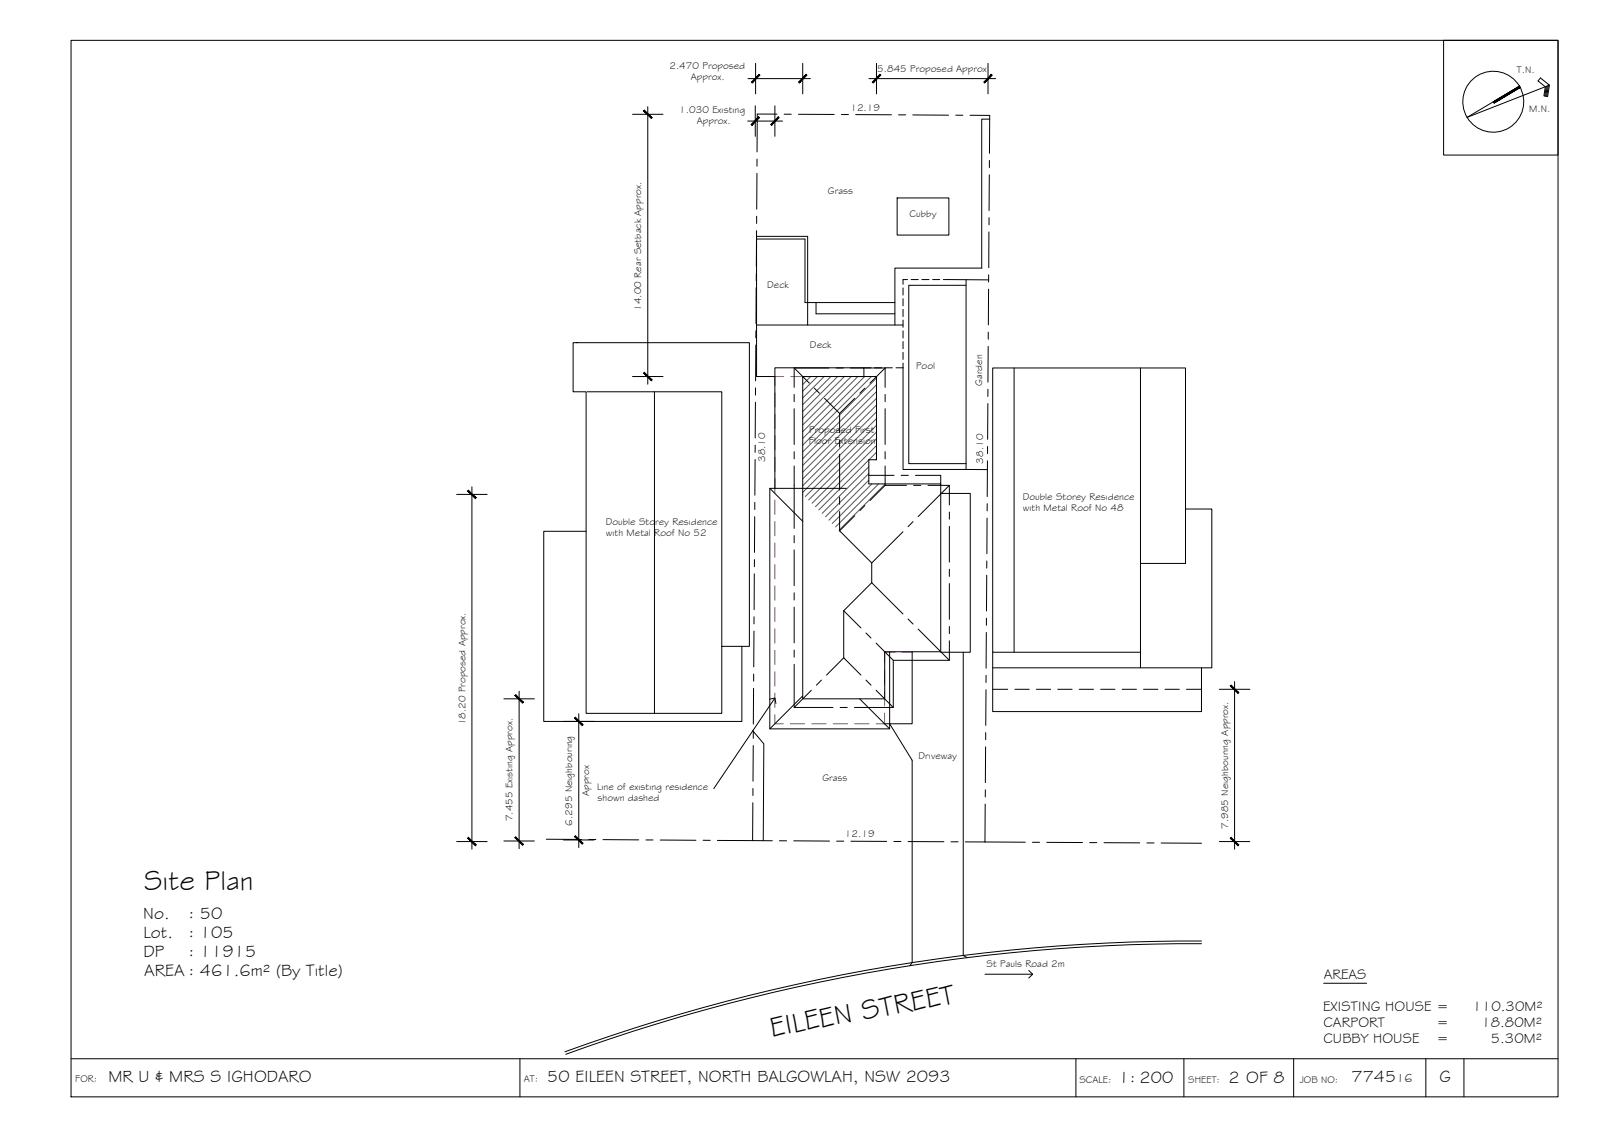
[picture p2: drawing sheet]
<svg xmlns="http://www.w3.org/2000/svg" width="420mm" height="297mm" viewBox="0 0 420 297" stroke-linecap="round" stroke-linejoin="round" font-family="sans-serif">
<!-- layer: HATCH -->
<g fill="none" stroke="#545454" stroke-width=".26">
<path d="M210.8 98.7l-.3 .3M212.6 98.7l-2.1 2.1M214.4 98.7l-3.9 3.9M216.2 98.7l-5.7 5.6M217.9 98.7l-7.4 7.4M219.7 98.7l-9.2 9.2M221.5 98.7l-11 10.9M223.2 98.7l-12.7 12.7M225 98.7l-14.5 14.5M226.8 98.7l-16.3 16.2M228.5 98.7l-18 18M229.9 99.1l-19.4 19.4"/>
<path d="M229.9 100.9l-19.4 19.3M229.9 102.7l-19.4 19.3M229.9 104.4l-19.4 19.4M229.9 106.2l-19.4 19.4M229.9 108l-19.4 19.3M229.9 109.7l-19.4 19.4M229.9 111.5l-18.7 18.7M229.9 113.3l-17.8 17.8M229.9 115l-16.9 16.9M229.9 116.8l-16 16M229.9 118.6l-2 1.9M227.9 120.6l-13.2 13.1"/>
<path d="M227.9 122.4l-12.3 12.2M227.9 124.1l-11.4 11.4M227.9 125.9l-10.5 10.5M228.7 126.9l-10.4 10.3M229.9 120.3l-.2 .2M230.4 126.9l-11.2 11.2M232.1 126.9l-12 12.1"/>
</g>
<!-- layer: BORDER -->
<g fill="none" stroke="#000" stroke-width=".26">
<path d="M18.6 10.6h390v277h-390zM378.6 10.6h30v30.1h-30zM398.7 22.9l-6.9 4.1M405.5 22.6l-.3 2.6M405.8 22.5l-.4 2.7M406.1 22.4l-.4 2.9M406.4 22.3l-.5 3-1-.2 .4-2.4-1.9-1.5 .6-.8 2.4 1.9-21.6 8.5 13.7-8.2M18.6 277.6h390M136.4 277.6v10M282.2 277.6v10M310.5 277.6v10M339.3 277.6v10"/>
<path d="M374 277.6v10M383.9 277.6v10"/>
<circle cx="391.6" cy="26.7" r="8"/>
</g>
<!-- layer: EXISTING -->
<g fill="none" stroke="#93278f" stroke-width=".26">
<path d="M205.5 98.7h-2.3v2.4M207.4 98.7h3.8M213 98.7h3.8M218.7 98.7h3.7M224.3 98.7h2.3M203.2 103v3.7M203.2 108.6v3.8M203.2 114.2v3.8M203.2 119.9v3.7M203.2 125.5v3.7M203.2 131.1v3.8M203.2 136.7v3.8"/>
<path d="M203.2 142.4v3.7M203.2 148v3.7M203.2 153.6v3.8M203.2 159.2v3.8M203.2 164.9v3.7M203.2 170.5v3.7M203.2 176.1v3.8M232 175.7v3.7M234.7 171h-2.7v2.8M239.3 170.9l-2.7 .1M203.2 187.4v2.4h2.2M203.2 181.7v3.8"/>
<path d="M207.3 189.8h3.7M212.9 189.8h3.8M218.6 189.8h3.7M224.2 189.8h3.7M232 186.9v2.9h-2.2M232 181.3v3.8"/>
</g>
<!-- layer: NEWWORK -->
<path d="M227.9 126.9v-6.4h2v-21.8h-19.4v31" fill="none" stroke="#000" stroke-width=".26"/>
<!-- layer: ROOFPLAN EXIST. -->
<g fill="none" stroke="#000" stroke-width=".26">
<path d="M150.3 89.8h46.2v79.7h-7.2v17.5h-35.6v-84.3h-3.4zM226.6 98.7v-2.3h-23.4v31.7M266 96.5v74.5M299.1 96.5v78.6M154 102.7h35.3v66.8M171.6 102.7v84.3M153.7 139.3h-11.1v49.8h52v-19.6M201.9 128l8.6 8.7M208.3 127.2v11.3M220.2 139.2l8.4 8.4M222 128h-20.1v63.1h31.4v-20.1M227.9 124.6h6.6"/>
<path d="M232.1 127.2h5.7M236.4 124.6h1.8M236.8 139.4l-8.2 8.2M239.5 136.8l-1.3 1.3M239.6 127.2h1.9M240.1 124.6h6.6v2.6M243.4 127.2h5.6v5.2M246.7 129.4h7.8v41.6h-7.8M249 134.3v1.8M249 138v9.4M249 127.2l-8.2 8.2M310.9 132.5v15.2h-11.8"/>
<path d="M310.9 133.4h6.9v41.7h-2.7v11.5h-54.7v-15.6M208.3 140.4v1.9M208.3 144.2v9.3M208.3 155.4v1.9M208.3 159.2v9.3M228.6 152.8l8.2 8.2M228.6 147.6v5.2M228.6 152.8l-7.3 7.3M249 149.2v1.9M249 153v9.4M310.9 147.7v-51.2h-50.5v74.5h38.7M208.3 174.2v11.3h10.2"/>
<path d="M208.3 170.4v1.9M215.4 178.3l-1.3 1.3M221.3 172.5l4.5 4.5M221.3 160.1l4.5 4.5M221.3 172.5l-4.5 4.5M221.3 160.1v12.4M227.1 178.3l1.3 1.3M227.1 166l1.3 1.3M229.8 168.6l4.5 4.5M238.2 162.3l1.3 1.3M239.2 171v18.8h-7.3M240.8 164.9l8.2 8.2"/>
<path d="M249 168v5.1h-14.7v12.4h-10.2M249 164.2v1.9M260.4 175.1h54.7M210.5 182.4l-8.6 8.7M212.8 181l-4.5 4.5M220.4 185.5h1.8M225.5 183.2l7.8 7.9M229.8 181l4.5 4.5"/>
</g>
<!-- layer: ROOFPLAN NEW -->
<g fill="none" stroke="#000" stroke-width=".26">
<path d="M208.3 96.5l4 3.9M217.4 96.5h-9.1v5.1M219.3 96.5h1.9M223 96.5h9.1M232.1 96.5v5.1M232.1 96.5l-3.9 3.9M208.3 103.4v1.9M208.3 107.2v9.3M208.3 118.4v1.9M213.6 101.8l1.3 1.3M216.2 104.4l4 4M220.2 115.4v1.8"/>
<path d="M220.2 119.1v9.4M224.2 104.4l-4 4v5.1M226.8 101.8l-1.3 1.3M232.1 103.4v1.9M232.1 107.2v9.3M232.1 118.4v1.9M208.3 122.2v5M220.2 130.3v1.9M220.2 134.1v5.1l4-4M226.8 132.5l-1.3 1.4M232.1 122.2v5l-3.9 4"/>
</g>
<!-- layer: EXISTING -->
<g fill="none" stroke="#000" stroke-width=".26">
<path d="M259.6 31.2h-2.1v39.1M235.3 51.9h13.6v9.7h-13.6zM198.4 62.7h12.7v16.6h23.6M214 79.3v3h20.7M236.8 75.5v1.9M236.8 78.3v1.9M238 73.3h-1.2v1.2M239 73.3h1.8M241.8 73.3h1.9M244.6 73.3h1.9M247.4 73.3l11.9 .1M253.4 73.3v49.8h-16.6v-26.7"/>
<path d="M253.4 74.8h-15.1v46.8h15.1M257.5 70.3h-22.8v14.9M198.4 85.2h38.4M211.8 85.2v-23.2h-13.4v36.7h4.8M226.6 96.4h1.8M229.4 96.4h1.9M232.2 96.4h1.8M235 96.4h1.8M236.8 81.1v1.9M236.8 83.9v1.9M236.8 86.7v1.9M236.8 89.5v1.9"/>
<path d="M236.8 92.4v1.8M236.8 95.2v1.2M227.9 126.9h18.8v44h-14.7v12.3h-21.5v-53.5M253.4 123.1h5.6M252.6 171v79.5l1 .6M197.4 191.5l2.9 3.5-.1 25.4M233.3 189.8l5.9 9.5v53.1l-.6 .8M260.4 180.7h3.9M266.2 180.7h3.7M271.8 180.7h3.8M277.4 180.7h3.8M283 180.7h3.8"/>
<path d="M288.7 180.7h3.7M294.3 180.7h3.8M299.9 180.7h3.8M305.5 180.7h3.8M311.2 180.7h3.9M315.1 246.7a481.2 481.2 0 0 0-166.9 29.1M315.1 247.4a481.3 481.3 0 0 0-166.7 29"/>
</g>
<!-- layer: 0 -->
<path d="M201.9 183.3l1.3-.3 .3 1.4M203.2 183l-16 23.7M258.3 255.4h12.5M269.8 254.4l1 1-1 1" fill="none" stroke="#000" stroke-width=".26"/>
<!-- layer: DIMENSION -->
<g fill="none" stroke="#000" stroke-width=".26">
<path d="M198.2 16.6v8M210.5 16.6v8M229.9 16.6v8M259.1 16.6v8M165.9 30h8M169.9 28v72.7M196.1 31.7h9.1M196.2 20.6h16.3M198.1 27.7v8M203.2 27.7v8M227.9 20.6h33.2M165.9 98.7h8"/>
<path d="M119.8 129.6h8M123.8 127.6v95M323.8 178.7v43.9M132.2 183.2h8M136.2 181.2v41.3M147.8 189.1h8M151.8 187.1v35.1M319.8 180.7h8M119.8 220.6h8M132.2 220.5h8M147.8 220.2h8M319.8 220.6h8"/>
</g>
<!-- layer: 0 -->
<g fill="#000" stroke="#000" stroke-width=".26">
<path d="M199.1 19.5l-1.8 2.2 2-2zM197.1 21.5l2-2-1.8 2.2z"/>
<path d="M260 19.5l-1.8 2.2 2-2zM260 19.5l-1.8 2.2-.2-.2z"/>
<path d="M168.8 29.1l2 2 .2-.2zM169 28.9l2 2-2.2-1.8z"/>
<path d="M199 30.6l-1.8 2.2 2-1.9zM197 32.6l2-2-1.8 2.2z"/>
<path d="M202.1 32.6l.2 .2 1.8-2.2zM204.1 30.6l.3 .3-2.1 1.9z"/>
<path d="M211.4 19.5l-2 2 .2 .2zM211.4 19.5l.2 .2-2 2z"/>
<path d="M228.8 21.5l.2 .2 1.8-2.2zM230.8 19.5l.2 .2-2 2z"/>
<path d="M169 97.6l-.2 .2 2.2 1.8zM168.8 97.8l2.2 1.8-.2 .2z"/>
<path d="M122.6 128.7l2.1 2 .2-.2zM122.9 128.5l2 2-2.3-1.8z"/>
<path d="M135.1 182.3l1.9 2 .3-.2zM135.3 182.1l2 2-2.2-1.8z"/>
<path d="M150.7 188.2l2 2 .2-.2zM150.7 188.2l.2-.2 2 2z"/>
<path d="M322.7 179.8l2 2 .2-.2zM322.7 179.8l.2-.2 2 2z"/>
<path d="M122.9 219.5l-.3 .2 2.3 1.8zM122.6 219.7l2.3 1.8-.2 .2z"/>
<path d="M135.3 219.4l-.2 .2 2.2 1.8zM135.1 219.6l2.2 1.8-.3 .2z"/>
<path d="M150.9 219.1l-.2 .2 2.2 1.8zM150.7 219.3l2.2 1.8-.2 .2z"/>
<path d="M322.9 219.5l-.2 .2 2.2 1.8zM322.7 219.7l2.2 1.8-.2 .2z"/>
</g>
<!-- layer: BORDER -->
<g fill="#000" stroke="#000" stroke-width=".26">
<path d="M391.7 26.7l6.8-4.1zM391.7 26.7l6.8-4.1 .2 .3z"/>
<path d="M391.7 26.7l.1 .3 6.9-4.1zM391.8 27l6.9-4.1z"/>
</g>
<!-- layer: BOUNDARY -->
<g fill="none" stroke="#000" stroke-width=".26">
<path d="M203.8 29.9h-5.2v9.9M205.7 29.9h1.8M209.4 30h9.4M220.7 30h1.8M224.4 30l9.4 .1M235.7 30.1h1.8M239.4 30.1l9.4 .1M250.7 30.2h1.8M254.4 30.2l5.2 .1-.1 9.9M198.4 56.7v1.9M198.5 45.5v9.3M198.6 41.7l-.1 1.9"/>
<path d="M259.4 57.1v1.8M259.5 45.8l-.1 9.4M259.5 42.1v1.8M198.3 75.5v9.3M198.4 71.7l-.1 1.9M198.4 60.5v9.3M259.3 75.8l-.1 9.4M259.3 72.1v1.8M259.4 60.8l-.1 9.4M198.2 90.5v9.3M198.3 86.7l-.1 1.9M259.2 90.8l-.1 9.4"/>
<path d="M259.2 87.1v1.8M198.1 116.7l-.1 1.9M198.1 105.4v9.4M198.1 101.7v1.9M259 117.1v1.8M259.1 105.8l-.1 9.4M259.1 102.1v1.8M197.9 135.5v9.3M198 131.7v1.9M198 120.5v9.3M258.9 135.8l-.1 9.4M258.9 132.1v1.8"/>
<path d="M259 120.8l-.1 9.4M197.8 150.4v9.4M197.9 146.7v1.9M258.8 150.8l-.1 9.4M258.8 147.1v1.8M197.7 176.7v1.9M197.7 165.5v9.3M197.8 161.7l-.1 1.9M258.6 177.1v1.8M258.7 165.8l-.1 9.4M258.7 162.1v1.8M197.6 195.4l-.1 9.4"/>
<path d="M197.6 191.7v1.9M197.6 180.5v9.3M258.5 195.8l-.1 9.4M258.5 192.1v1.8M258.6 180.8l-.1 9.4M197.4 210.5v9.9M197.5 206.7v1.9M258.4 210.8l-.1 9.9M258.4 207.1v1.8M143.3 220l9.2 .1M154.4 220.1h1.9M158.1 220.1l9.4 .1"/>
<path d="M169.4 220.2h1.9M173.2 220.2l9.3 .1M184.4 220.3h1.9M188.2 220.3l9.2 .1M197.4 220.4h5.2M204.4 220.4h1.9M208.2 220.4l9.4 .1M219.4 220.5h1.9M223.2 220.5l9.3 .1M234.4 220.6h1.9M238.2 220.6l9.4 .1M249.4 220.7h1.9"/>
<path d="M253.2 220.7l15.7 .1M270.8 220.8h1.9M274.5 220.8l9.4 .1M285.8 220.9h1.9M289.5 220.9l9.4 .1M300.8 221h1.9M304.5 221l10.6 .1"/>
</g>
<!-- layer: TEXT -->
<path d="M347.2 257.8h11.2" fill="none" stroke="#000" stroke-width=".26"/>
<g font-size="7.5">
<text x="37.8" y="233.3">Site Plan</text>
<text x="202.4" y="271.8" transform="rotate(-10 202.4 271.8)">EILEEN STREET</text>
</g>
<g font-size="4.5">
<text x="37.6" y="240.9">No.</text>
<text x="37.6" y="245.9">Lot.</text>
<text x="49.4" y="240.9">: 50</text>
<text x="49.4" y="245.9">: 105</text>
<text x="37.6" y="250.9">DP</text>
<text x="49.4" y="250.9">: 11915</text>
<text x="37.8" y="255.9">AREA : 461.6m² (By Title)</text>
<text x="28.4" y="283.6">MR U &amp; MRS S IGHODARO</text>
<text x="143.5" y="283.6">50 EILEEN STREET, NORTH BALGOWLAH, NSW 2093</text>
<text x="293.4" y="283.9">1: 200</text>
<text x="322.2" y="283.9">2 OF 8</text>
<text x="354.4" y="283.8">7745</text>
<text x="377.6" y="283.8">G</text>
</g>
<g font-size="3.7">
<text x="347.2" y="256.8">AREAS</text>
<text x="347" y="265.1">EXISTING HOUSE =</text>
<text x="347.1" y="269.3">CARPORT</text>
<text x="376.8" y="269.3">=</text>
<text x="386.2" y="265.1">110.30M²</text>
<text x="388.5" y="269.3">18.80M²</text>
<text x="347.1" y="273.5">CUBBY HOUSE</text>
<text x="376.8" y="273.5">=</text>
<text x="391" y="273.5">5.30M²</text>
</g>
<text font-size="3.2" x="366.2" y="283.8">16</text>
<g font-size="2.6">
<text x="175.6" y="18">2.470 Proposed</text>
<text x="181.2" y="21">Approx.</text>
<text x="230" y="18.9">5.845 Proposed Approx</text>
<text x="397.8" y="19.2">T.N.</text>
<text x="178.1" y="29.7">1.030 Existing</text>
<text x="223" y="29.1">12.19</text>
<text x="401.1" y="29.3">M.N.</text>
<text x="182.7" y="32.6">Approx.</text>
<text x="217.2" y="50.9">Grass</text>
<text x="238.6" y="57">Cubby</text>
<text x="201.2" y="75.6">Deck</text>
<text x="168.2" y="81.5" transform="rotate(-90 168.2 81.5)">14.00 Rear Setback Approx.</text>
<text x="212.4" y="91.3">Deck</text>
<text x="240.2" y="96.7">Pool</text>
<text x="257.6" y="101.2" transform="rotate(-90 257.6 101.2)">Garden</text>
<text x="212.2" y="113.5">Proposed First</text>
<text x="212.2" y="116.4">Floor Extension</text>
<text x="200.6" y="121.2" transform="rotate(-90 200.6 121.2)">38.10</text>
<text x="257.9" y="121.6" transform="rotate(-90 257.9 121.6)">38.10</text>
<text x="268.2" y="131.1">Double Storey Residence</text>
<text x="158.9" y="137.6">Double Storey Residence</text>
<text x="268.3" y="134">with Metal Roof No 48</text>
<text x="158.9" y="140.5">with Metal Roof No 52</text>
<text x="122.1" y="190.2" transform="rotate(-90 122.1 190.2)">18.20 Proposed Approx.</text>
<text x="240.9" y="199.1">Driveway</text>
<text x="154.5" y="208.7" transform="rotate(-90 154.5 208.7)">Approx</text>
<text x="156.6" y="207.1">Line of existing residence</text>
<text x="215.7" y="204.8">Grass</text>
<text x="134.4" y="215.3" transform="rotate(-90 134.4 215.3)">7.455 Existing Approx.</text>
<text x="156.7" y="210">shown dashed</text>
<text x="150.1" y="216.4" transform="rotate(-90 150.1 216.4)">6.295 Neighbouring</text>
<text x="221.6" y="219.4">12.19</text>
<text x="322.1" y="217.3" transform="rotate(-90 322.1 217.3)">7.985 Neighbouring Approx.</text>
<text x="258.7" y="253.4">St Pauls Road 2m</text>
<text x="19.8" y="283.8">FOR:</text>
<text x="137.4" y="283.6">AT:</text>
<text x="283.1" y="283.9">SCALE:</text>
<text x="311.6" y="283.9">SHEET:</text>
<text x="340.9" y="283.9">JOB NO:</text>
</g>
</svg>
